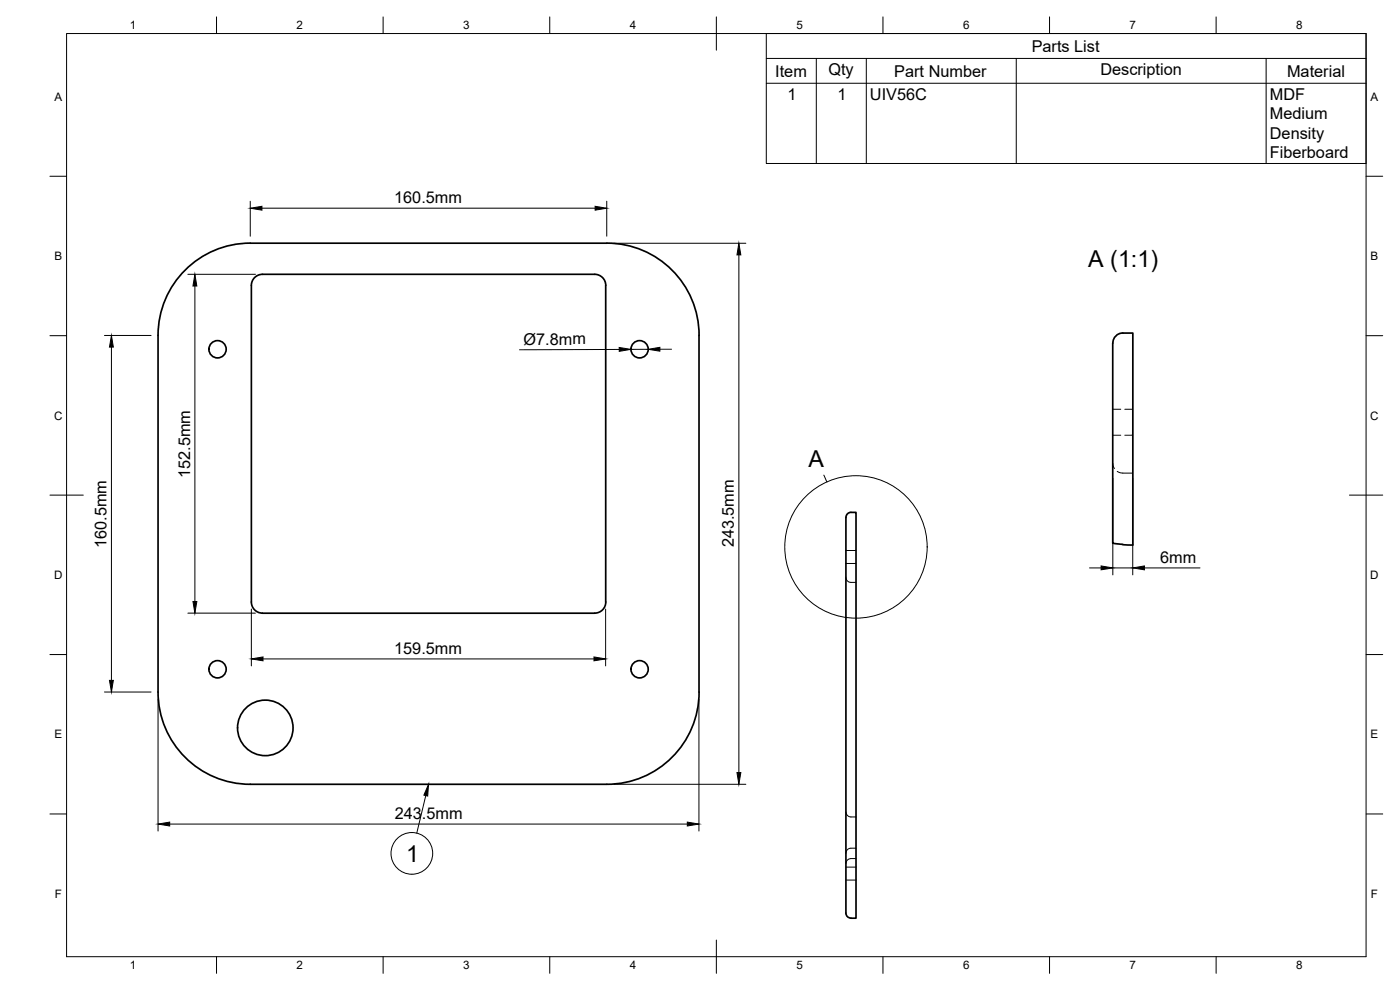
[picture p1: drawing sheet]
<svg xmlns="http://www.w3.org/2000/svg" width="420mm" height="297mm" viewBox="0 0 420 297" stroke-linecap="round" stroke-linejoin="round" font-family="sans-serif">
<!-- layer: Visible -->
<g fill="none" stroke="#000" stroke-width=".51">
<path d="M75.1 73h107M75.1 72.9a27.7 27.7 0 0 0-27.7 27.7v107a27.7 27.7 0 0 0 27.7 27.7h107a27.7 27.7 0 0 0 27.7-27.7v-107a27.6 27.6 0 0 0-27.7-27.7M75.4 85.6v95a3.3 3.3 0 0 0 3.4 3.4h99.7a3.4 3.4 0 0 0 3.3-3.4v-95M181.8 85.6a3.3 3.3 0 0 0-3.3-3.3h-99.7a3.3 3.3 0 0 0-3.4 3.3M333.9 102.9v60.1l3.1 .3M334 102.9a3 3 0 0 1 3-3h3v63.5M254.5 154l.9-.3h1.5v121.8h-1.5a2.04 2.04 0 0 1-1.5-2.5v-116.7a2.63 2.63 0 0 1 .6-2.3zM337 163.4l3 .1"/>
<circle cx="65.3" cy="104.8" r="2.59"/>
<circle cx="192" cy="104.8" r="2.59"/>
<circle cx="65.3" cy="200.8" r="2.59"/>
<circle cx="79.6" cy="218.4" r="8.3"/>
<circle cx="192" cy="200.8" r="2.59"/>
</g>
<!-- layer: Hidden -->
<g fill="none" stroke="#000" stroke-width=".3">
<path d="M333.9 138.9l.6 1.7M333.9 122.8h2.5M333.9 130.6h2.5M337.6 122.8h2.4M337.6 130.6h2.4M335.3 141.4l1.2 .5 3.5 .1M253.9 173.2a1.51 1.51 0 0 0 1.5 1.5h1.5M253.9 165.2h3M253.9 169.1h3M253.9 243.6a1.51 1.51 0 0 0 1.5 1.5h1.5M256.9 254.5h-1.5a1.5 1.5 0 0 0-1.5 1.5M256.9 257.6h-1.5a1.54 1.54 0 0 0-1.5 1.5"/>
<path d="M253.9 260.2h3M253.9 264.1h3"/>
</g>
<!-- layer: Border -->
<g fill="none" stroke="#000" stroke-width=".3">
<path d="M20 10.1h390v276.9h-390zM65 5.1v5M115 5.1v5M165 5.1v5M215 5.1v10M265 5.1v5M315 5.1v5M365 5.1v5M15 52.9h5M410 52.9h5M15 100.7h5M410 100.7h5"/>
<path d="M15 148.6h10M405 148.6h10M15 196.4h5M410 196.4h5M15 244.2h5M410 244.2h5M65 287v5M115 287v5M165 287v5M215 282.1v9.9M265 287v5M315 287v5"/>
<path d="M365 287v5"/>
</g>
<!-- layer: Dimensions -->
<g fill="none" stroke="#000" stroke-width=".3">
<path d="M75.1 60.4v10.5M78.6 62.5h100M182.1 60.4v10.5M184.2 73h39.6M221.7 76.5v155.3M56.4 82.3h20.3M58.5 85.8v94.7M31.3 100.7h14M33.4 104.1v100M185.8 104.8l-29.9 .2M194.5 104.8h-5.2M198 104.8h3.5"/>
<path d="M334 143.5v29M340 143.5v29M327 170.4h3.5M334 170.4h6M343.5 170.4h16.6M56.4 184h20.3M75.4 182.7v17.1M78.9 197.7h99.4M181.8 182.7v17.1M31.3 207.6h14M47.4 209.7v39.7M209.8 209.7v39.7"/>
<path d="M184.2 235.3h39.6M50.9 247.3h155.4"/>
</g>
<g fill="#000" stroke="#000" stroke-width=".3">
<path d="M75.1 62.5l3.5-.6v1.2zM178.6 61.9l3.5 .6-3.5 .6zM221.7 73l.6 3.5h-1.1zM58.5 82.3l.6 3.5h-1.2zM33.4 100.7l.6 3.4h-1.1zM185.8 104.3l3.5 .5-3.5 .6zM194.5 104.8l3.5-.6v1.2zM330.5 169.8l3.5 .6-3.5 .6zM340 170.4l3.5-.6v1.2zM57.9 180.5h1.2l-.6 3.5zM75.4 197.7l3.5-.6v1.2zM178.3 197.1l3.5 .6-3.5 .6z"/>
<path d="M32.9 204.1h1.1l-.6 3.5zM221.2 231.8h1.1l-.6 3.5zM47.4 247.3l3.5-.6v1.1zM206.3 246.7l3.5 .6-3.5 .5z"/>
</g>
<!-- layer: BOM -->
<g fill="none" stroke="#000" stroke-width=".3">
<path d="M230 10.1h180v39h-180zM230 17.5h180M245 17.5v31.6M260 17.5v31.6M305 17.5v31.6M380 17.5v31.6M230 25h180M127.8 238.7l-2.7 11.3"/>
<circle cx="123.6" cy="256.1" r="6.3"/>
</g>
<path d="M128.6 235.3l-.2 3.6-1.2-.3z" fill="#000" stroke="#000" stroke-width=".3"/>
<!-- layer: Annotations -->
<g fill="none" stroke="#000" stroke-width=".3">
<path d="M247.2 142.5l1 2.1"/>
<circle cx="256.9" cy="164.1" r="21.4"/>
</g>
<g font-size="7">
<text x="326.6" y="80.2">A (1:1)</text>
<text x="242.7" y="140">A</text>
<text x="121.9" y="258.6">1</text>
</g>
<g font-size="4.9">
<text x="309.6" y="15.5">Parts List</text>
<text x="232.7" y="23">Item</text>
<text x="248.6" y="22.5">Qty</text>
<text x="268.4" y="23">Part Number</text>
<text x="330.2" y="22.5">Description</text>
<text x="386.3" y="23">Material</text>
<text x="236.3" y="29.9">1</text>
<text x="251.3" y="29.9">1</text>
<text x="261.1" y="30">UIV56C</text>
<text x="381.1" y="30">MDF</text>
<text x="381.1" y="35.8">Medium</text>
<text x="381.1" y="41.7">Density</text>
<text x="381.1" y="47.5">Fiberboard</text>
<text x="118.3" y="61">160.5mm</text>
<text x="157.1" y="103.4">Ø7.8mm</text>
<text x="57" y="143.5" transform="rotate(-90 57 143.5)">152.5mm</text>
<text x="32" y="164.5" transform="rotate(-90 32 164.5)">160.5mm</text>
<text x="220.3" y="164.2" transform="rotate(-90 220.3 164.2)">243.5mm</text>
<text x="348.2" y="168.9">6mm</text>
<text x="118.3" y="196.2">159.5mm</text>
<text x="118.5" y="245.8">243.5mm</text>
</g>
<g font-size="3.5">
<text x="39" y="8.8">1</text>
<text x="89" y="8.8">2</text>
<text x="139" y="8.8">3</text>
<text x="189" y="8.8">4</text>
<text x="239" y="8.8">5</text>
<text x="289" y="8.8">6</text>
<text x="339" y="8.8">7</text>
<text x="389" y="8.8">8</text>
<text x="16.3" y="30.2">A</text>
<text x="411.3" y="30.2">A</text>
<text x="16.3" y="78">B</text>
<text x="411.3" y="78">B</text>
<text x="16.2" y="125.9">C</text>
<text x="411.2" y="125.9">C</text>
<text x="16.2" y="173.7">D</text>
<text x="411.2" y="173.7">D</text>
<text x="16.3" y="221.6">E</text>
<text x="411.3" y="221.6">E</text>
<text x="16.4" y="269.4">F</text>
<text x="411.4" y="269.4">F</text>
<text x="39" y="290.8">1</text>
<text x="89" y="290.8">2</text>
<text x="139" y="290.8">3</text>
<text x="189" y="290.8">4</text>
<text x="239" y="290.8">5</text>
<text x="289" y="290.8">6</text>
<text x="339" y="290.8">7</text>
<text x="389" y="290.8">8</text>
</g>
</svg>
